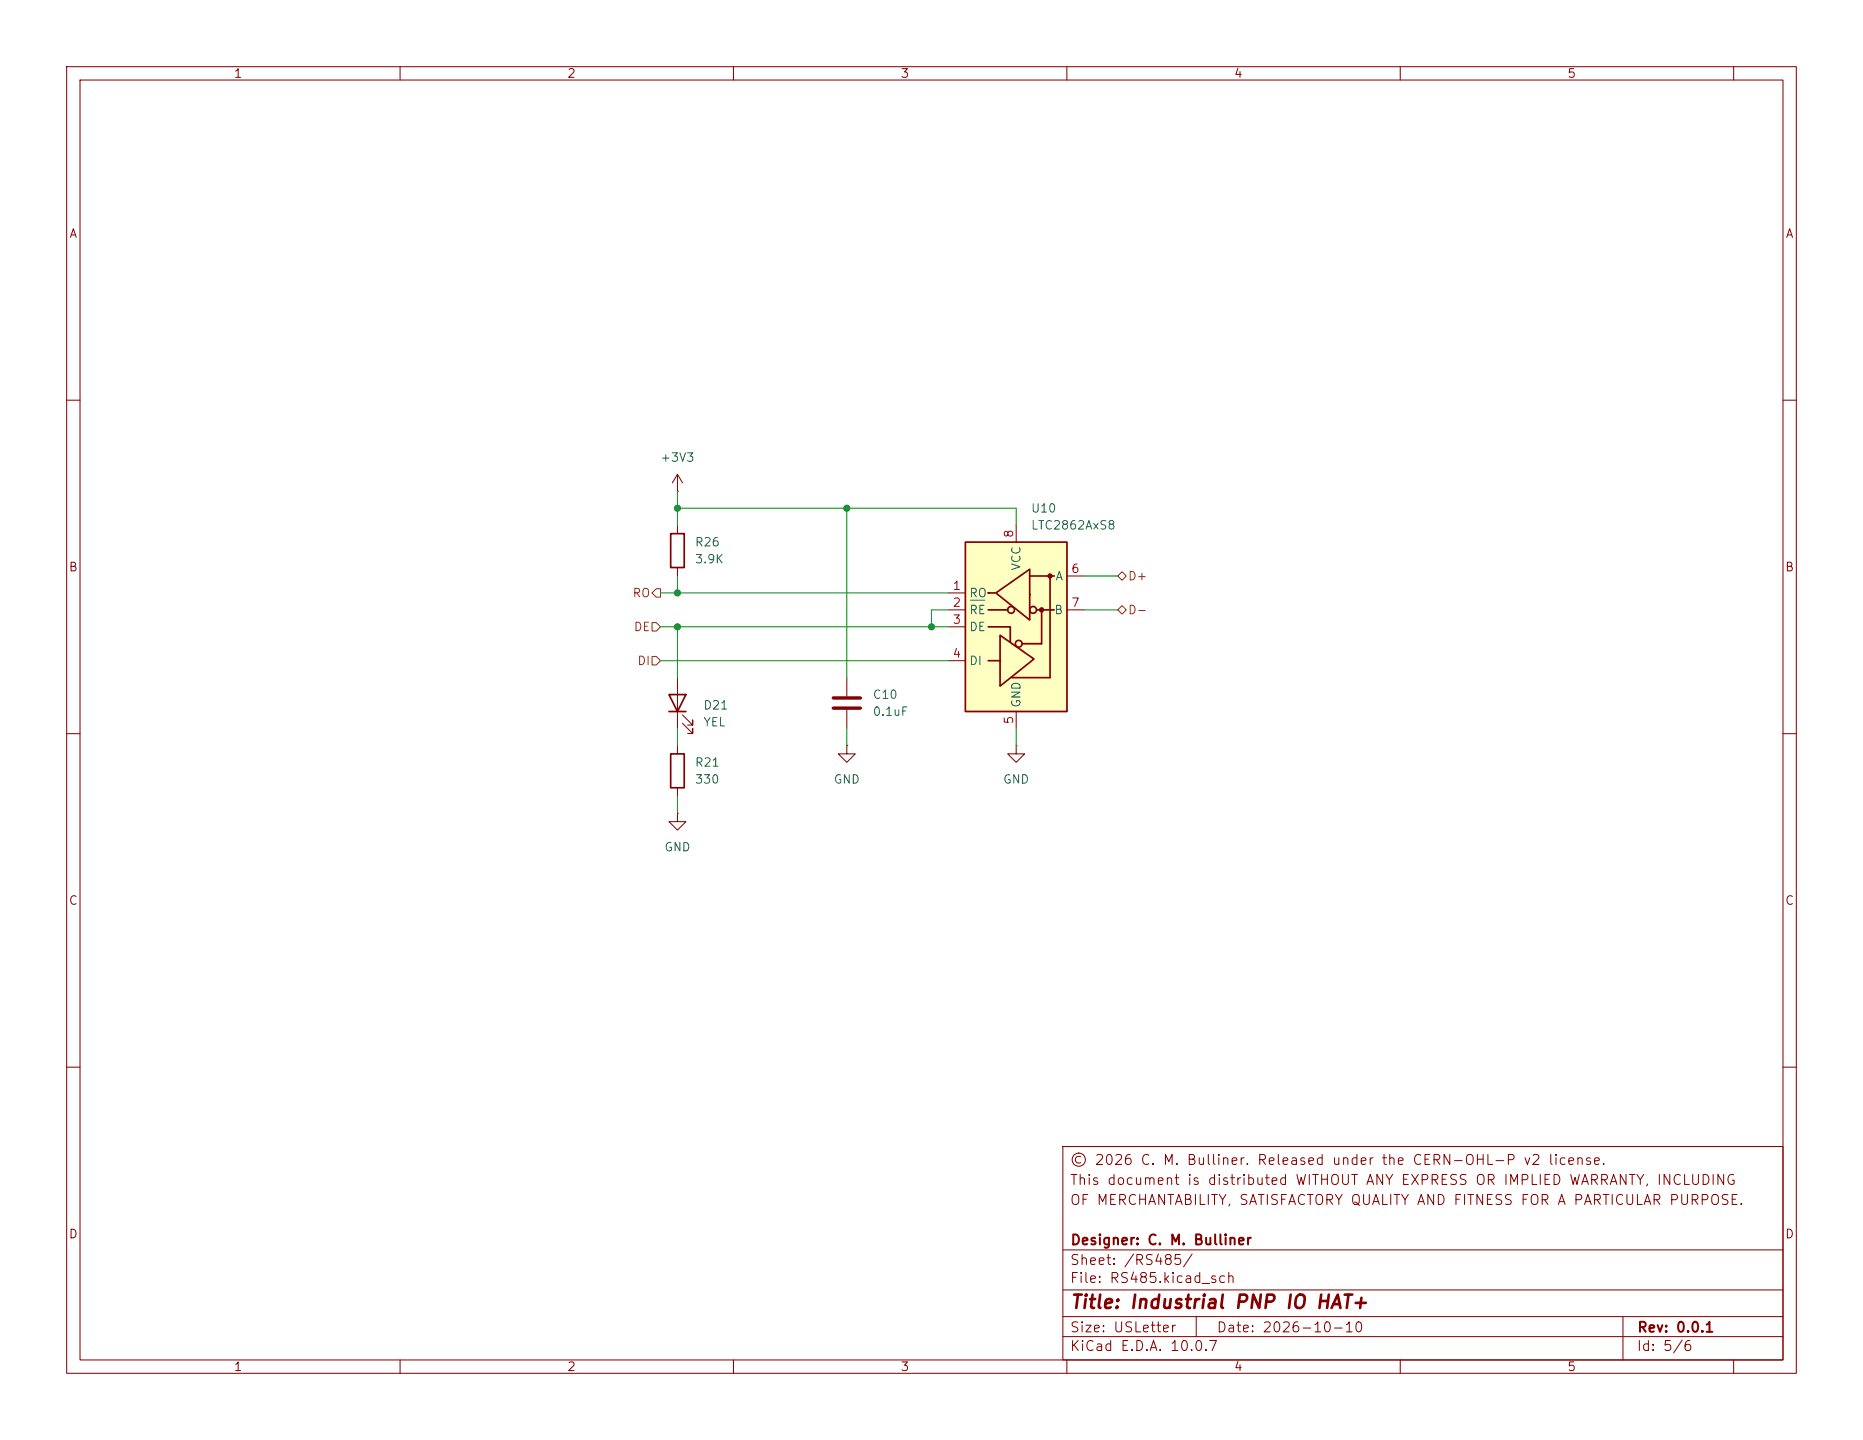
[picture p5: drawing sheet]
(kicad_sch
 (version 20260306)
 (generator "eeschema")
 (generator_version "10.0")
 (paper "USLetter")
 (title_block
  (title "Industrial PNP IO HAT+")
  (date "2026-10-10")
  (rev "0.0.1")
  (company "Designer: C. M. Bulliner")
  (comment 2 "OF MERCHANTABILITY, SATISFACTORY QUALITY AND FITNESS FOR A PARTICULAR PURPOSE.")
  (comment 3 "This document is distributed WITHOUT ANY EXPRESS OR IMPLIED WARRANTY, INCLUDING")
  (comment 4 "© 2026 C. M. Bulliner. Released under the CERN-OHL-P v2 license."))
 (lib_symbols
  (symbol "Device:C"
   (pin_numbers (hide yes))
   (pin_names
    (offset 0.254)) (exclude_from_sim no) (in_bom yes) (on_board yes)
   (in_pos_files yes)
   (duplicate_pin_numbers_are_jumpers no)
   (property "Reference" "C" (at 0.635 2.54 0) (show_name no) (do_not_autoplace no) (effects (font (size 1.27 1.27)) (justify left)))
   (property "Value" "C" (at 0.635 -2.54 0) (show_name no) (do_not_autoplace no) (effects (font (size 1.27 1.27)) (justify left)))
   (property "Footprint" "" (at 0.9652 -3.81 0) (show_name no) (do_not_autoplace no) (hide yes) (effects (font (size 1.27 1.27))))
   (property "Datasheet" "" (at 0 0 0) (show_name no) (do_not_autoplace no) (hide yes) (effects (font (size 1.27 1.27))))
   (property "Description" "Unpolarized capacitor" (at 0 0 0) (show_name no) (do_not_autoplace no) (hide yes) (effects (font (size 1.27 1.27))))
   (symbol "C_0_1"
    (polyline (pts (xy -2.032 0.762) (xy 2.032 0.762)) (stroke (width 0.508) (type default)) (fill (type none)))
    (polyline (pts (xy -2.032 -0.762) (xy 2.032 -0.762)) (stroke (width 0.508) (type default)) (fill (type none))))
   (symbol "C_1_1"
    (pin passive line (at 0 3.81 270) (length 2.794) (name "" (effects (font (size 1.27 1.27)))) (number "1" (effects (font (size 1.27 1.27)))))
    (pin passive line (at 0 -3.81 90) (length 2.794) (name "" (effects (font (size 1.27 1.27)))) (number "2" (effects (font (size 1.27 1.27))))))
   (embedded_fonts no))
  (symbol "Device:LED"
   (pin_numbers (hide yes))
   (pin_names
    (offset 1.016) (hide yes)) (exclude_from_sim no) (in_bom yes) (on_board yes)
   (in_pos_files yes)
   (duplicate_pin_numbers_are_jumpers no)
   (property "Reference" "D" (at 0 2.54 0) (show_name no) (do_not_autoplace no) (effects (font (size 1.27 1.27))))
   (property "Value" "LED" (at 0 -2.54 0) (show_name no) (do_not_autoplace no) (effects (font (size 1.27 1.27))))
   (property "Footprint" "" (at 0 0 0) (show_name no) (do_not_autoplace no) (hide yes) (effects (font (size 1.27 1.27))))
   (property "Datasheet" "" (at 0 0 0) (show_name no) (do_not_autoplace no) (hide yes) (effects (font (size 1.27 1.27))))
   (property "Description" "Light emitting diode" (at 0 0 0) (show_name no) (do_not_autoplace no) (hide yes) (effects (font (size 1.27 1.27))))
   (property "Sim.Pins" "1=K 2=A" (at 0 0 0) (show_name no) (do_not_autoplace no) (hide yes) (effects (font (size 1.27 1.27))))
   (symbol "LED_0_1"
    (polyline (pts (xy -3.048 -0.762) (xy -4.572 -2.286) (xy -3.81 -2.286) (xy -4.572 -2.286) (xy -4.572 -1.524)) (stroke (width 0) (type default)) (fill (type none)))
    (polyline (pts (xy -1.778 -0.762) (xy -3.302 -2.286) (xy -2.54 -2.286) (xy -3.302 -2.286) (xy -3.302 -1.524)) (stroke (width 0) (type default)) (fill (type none)))
    (polyline (pts (xy -1.27 0) (xy 1.27 0)) (stroke (width 0) (type default)) (fill (type none)))
    (polyline (pts (xy -1.27 -1.27) (xy -1.27 1.27)) (stroke (width 0.254) (type default)) (fill (type none)))
    (polyline (pts (xy 1.27 -1.27) (xy 1.27 1.27) (xy -1.27 0) (xy 1.27 -1.27)) (stroke (width 0.254) (type default)) (fill (type none))))
   (symbol "LED_1_1"
    (pin passive line (at -3.81 0 0) (length 2.54) (name "K" (effects (font (size 1.27 1.27)))) (number "1" (effects (font (size 1.27 1.27)))))
    (pin passive line (at 3.81 0 180) (length 2.54) (name "A" (effects (font (size 1.27 1.27)))) (number "2" (effects (font (size 1.27 1.27))))))
   (embedded_fonts no))
  (symbol "Device:R"
   (pin_numbers (hide yes))
   (pin_names
    (offset 0)) (exclude_from_sim no) (in_bom yes) (on_board yes)
   (in_pos_files yes)
   (duplicate_pin_numbers_are_jumpers no)
   (property "Reference" "R" (at 2.032 0 90) (show_name no) (do_not_autoplace no) (effects (font (size 1.27 1.27))))
   (property "Value" "R" (at 0 0 90) (show_name no) (do_not_autoplace no) (effects (font (size 1.27 1.27))))
   (property "Footprint" "" (at -1.778 0 90) (show_name no) (do_not_autoplace no) (hide yes) (effects (font (size 1.27 1.27))))
   (property "Datasheet" "" (at 0 0 0) (show_name no) (do_not_autoplace no) (hide yes) (effects (font (size 1.27 1.27))))
   (property "Description" "Resistor" (at 0 0 0) (show_name no) (do_not_autoplace no) (hide yes) (effects (font (size 1.27 1.27))))
   (symbol "R_0_1"
    (rectangle (start -1.016 -2.54) (end 1.016 2.54) (stroke (width 0.254) (type default)) (fill (type none))))
   (symbol "R_1_1"
    (pin passive line (at 0 3.81 270) (length 1.27) (name "" (effects (font (size 1.27 1.27)))) (number "1" (effects (font (size 1.27 1.27)))))
    (pin passive line (at 0 -3.81 90) (length 1.27) (name "" (effects (font (size 1.27 1.27)))) (number "2" (effects (font (size 1.27 1.27))))))
   (embedded_fonts no))
  (symbol "Interface_UART:LTC2850xS8" (exclude_from_sim no) (in_bom yes) (on_board yes)
   (in_pos_files yes)
   (duplicate_pin_numbers_are_jumpers no)
   (property "Reference" "U" (at -6.985 13.97 0) (show_name no) (do_not_autoplace no) (effects (font (size 1.27 1.27))))
   (property "Value" "LTC2850xS8" (at 7.62 13.97 0) (show_name no) (do_not_autoplace no) (effects (font (size 1.27 1.27))))
   (property "Footprint" "Package_SO:SOIC-8_3.9x4.9mm_P1.27mm" (at 0 -22.86 0) (show_name no) (do_not_autoplace no) (hide yes) (effects (font (size 1.27 1.27))))
   (property "Datasheet" "https://www.analog.com/media/en/technical-documentation/data-sheets/285012fe.pdf" (at -12.7 2.54 0) (show_name no) (do_not_autoplace no) (hide yes) (effects (font (size 1.27 1.27))))
   (property "Description" "RS-485, RS-422 Half-duplex 20Mbps transceiver, SOIC-8" (at 0 0 0) (show_name no) (do_not_autoplace no) (hide yes) (effects (font (size 1.27 1.27))))
   (symbol "LTC2850xS8_0_1"
    (rectangle (start -7.62 12.7) (end 7.62 -12.7) (stroke (width 0.254) (type default)) (fill (type background)))
    (polyline (pts (xy -4.191 2.54) (xy -1.27 2.54)) (stroke (width 0.254) (type default)) (fill (type none)))
    (polyline (pts (xy -4.191 0) (xy -0.889 0) (xy -0.889 -2.286)) (stroke (width 0.254) (type default)) (fill (type none)))
    (polyline (pts (xy -3.175 5.08) (xy -4.191 5.08) (xy -4.064 5.08)) (stroke (width 0.254) (type default)) (fill (type none)))
    (polyline (pts (xy -2.54 -5.08) (xy -4.191 -5.08)) (stroke (width 0.254) (type default)) (fill (type none)))
    (polyline (pts (xy -2.413 -5.08) (xy -2.413 -1.27) (xy 2.667 -4.826) (xy -2.413 -8.89) (xy -2.413 -5.08)) (stroke (width 0.254) (type default)) (fill (type none)))
    (polyline (pts (xy -0.635 -7.62) (xy 5.08 -7.62)) (stroke (width 0.254) (type default)) (fill (type none)))
    (circle (center 0.381 -2.54) (radius 0.508) (stroke (width 0.254) (type default)) (fill (type none)))
    (polyline (pts (xy 0.889 -2.54) (xy 3.81 -2.54)) (stroke (width 0.254) (type default)) (fill (type none)))
    (polyline (pts (xy 2.032 7.62) (xy 5.715 7.62)) (stroke (width 0.254) (type default)) (fill (type none)))
    (polyline (pts (xy 3.048 2.54) (xy 5.715 2.54)) (stroke (width 0.254) (type default)) (fill (type none)))
    (circle (center 3.81 2.54) (radius 0.2794) (stroke (width 0.254) (type default)) (fill (type outline)))
    (polyline (pts (xy 3.81 -2.54) (xy 3.81 2.54)) (stroke (width 0.254) (type default)) (fill (type none)))
    (polyline (pts (xy 5.08 -7.62) (xy 5.08 7.62)) (stroke (width 0.254) (type default)) (fill (type none))))
   (symbol "LTC2850xS8_1_1"
    (circle (center -0.762 2.54) (radius 0.508) (stroke (width 0.254) (type default)) (fill (type none)))
    (polyline (pts (xy 2.032 4.826) (xy 2.032 8.636) (xy -3.048 5.08) (xy 2.032 1.016) (xy 2.032 4.826)) (stroke (width 0.254) (type default)) (fill (type none)))
    (circle (center 2.54 2.54) (radius 0.508) (stroke (width 0.254) (type default)) (fill (type none)))
    (circle (center 5.08 7.62) (radius 0.2794) (stroke (width 0.254) (type default)) (fill (type outline)))
    (pin output line (at -10.16 5.08 0) (length 2.54) (name "RO" (effects (font (size 1.27 1.27)))) (number "1" (effects (font (size 1.27 1.27)))))
    (pin input line (at -10.16 2.54 0) (length 2.54) (name "~{RE}" (effects (font (size 1.27 1.27)))) (number "2" (effects (font (size 1.27 1.27)))))
    (pin input line (at -10.16 0 0) (length 2.54) (name "DE" (effects (font (size 1.27 1.27)))) (number "3" (effects (font (size 1.27 1.27)))))
    (pin input line (at -10.16 -5.08 0) (length 2.54) (name "DI" (effects (font (size 1.27 1.27)))) (number "4" (effects (font (size 1.27 1.27)))))
    (pin power_in line (at 0 -15.24 90) (length 2.54) (name "GND" (effects (font (size 1.27 1.27)))) (number "5" (effects (font (size 1.27 1.27)))))
    (pin bidirectional line (at 10.16 7.62 180) (length 2.54) (name "A" (effects (font (size 1.27 1.27)))) (number "6" (effects (font (size 1.27 1.27)))))
    (pin bidirectional line (at 10.16 2.54 180) (length 2.54) (name "B" (effects (font (size 1.27 1.27)))) (number "7" (effects (font (size 1.27 1.27)))))
    (pin power_in line (at 0 15.24 270) (length 2.54) (name "VCC" (effects (font (size 1.27 1.27)))) (number "8" (effects (font (size 1.27 1.27))))))
   (embedded_fonts no))
  (symbol "power:+3V3"
   (power global)
   (pin_numbers (hide yes))
   (pin_names
    (offset 0) (hide yes)) (exclude_from_sim no) (in_bom yes) (on_board yes)
   (in_pos_files yes)
   (duplicate_pin_numbers_are_jumpers no)
   (property "Reference" "#PWR" (at 0 -3.81 0) (show_name no) (do_not_autoplace no) (hide yes) (effects (font (size 1.27 1.27))))
   (property "Value" "+3V3" (at 0 3.556 0) (show_name no) (do_not_autoplace no) (effects (font (size 1.27 1.27))))
   (property "Footprint" "" (at 0 0 0) (show_name no) (do_not_autoplace no) (hide yes) (effects (font (size 1.27 1.27))))
   (property "Datasheet" "" (at 0 0 0) (show_name no) (do_not_autoplace no) (hide yes) (effects (font (size 1.27 1.27))))
   (property "Description" "Power symbol creates a global label with name \"+3V3\"" (at 0 0 0) (show_name no) (do_not_autoplace no) (hide yes) (effects (font (size 1.27 1.27))))
   (symbol "+3V3_0_1"
    (polyline (pts (xy -0.762 1.27) (xy 0 2.54)) (stroke (width 0) (type default)) (fill (type none)))
    (polyline (pts (xy 0 2.54) (xy 0.762 1.27)) (stroke (width 0) (type default)) (fill (type none)))
    (polyline (pts (xy 0 0) (xy 0 2.54)) (stroke (width 0) (type default)) (fill (type none))))
   (symbol "+3V3_1_1"
    (pin power_in line (at 0 0 90) (length 0) (name "" (effects (font (size 1.27 1.27)))) (number "1" (effects (font (size 1.27 1.27))))))
   (embedded_fonts no))
  (symbol "power:GND"
   (power global)
   (pin_numbers (hide yes))
   (pin_names
    (offset 0) (hide yes)) (exclude_from_sim no) (in_bom yes) (on_board yes)
   (in_pos_files yes)
   (duplicate_pin_numbers_are_jumpers no)
   (property "Reference" "#PWR" (at 0 -6.35 0) (show_name no) (do_not_autoplace no) (hide yes) (effects (font (size 1.27 1.27))))
   (property "Value" "GND" (at 0 -3.81 0) (show_name no) (do_not_autoplace no) (effects (font (size 1.27 1.27))))
   (property "Footprint" "" (at 0 0 0) (show_name no) (do_not_autoplace no) (hide yes) (effects (font (size 1.27 1.27))))
   (property "Datasheet" "" (at 0 0 0) (show_name no) (do_not_autoplace no) (hide yes) (effects (font (size 1.27 1.27))))
   (property "Description" "Power symbol creates a global label with name \"GND\" , ground" (at 0 0 0) (show_name no) (do_not_autoplace no) (hide yes) (effects (font (size 1.27 1.27))))
   (symbol "GND_0_1"
    (polyline (pts (xy 0 0) (xy 0 -1.27) (xy 1.27 -1.27) (xy 0 -2.54) (xy -1.27 -1.27) (xy 0 -1.27)) (stroke (width 0) (type default)) (fill (type none))))
   (symbol "GND_1_1"
    (pin power_in line (at 0 0 270) (length 0) (name "" (effects (font (size 1.27 1.27)))) (number "1" (effects (font (size 1.27 1.27))))))
   (embedded_fonts no)))
 (junction
  (at 139.7 93.98)
  (diameter 0)
  (color 0 0 0 0))
 (junction
  (at 127 76.2)
  (diameter 0)
  (color 0 0 0 0))
 (junction
  (at 101.6 93.98)
  (diameter 0)
  (color 0 0 0 0))
 (junction
  (at 101.6 88.9)
  (diameter 0)
  (color 0 0 0 0))
 (junction
  (at 101.6 76.2)
  (diameter 0)
  (color 0 0 0 0))
 (wire
  (pts (xy 101.6 93.98) (xy 139.7 93.98))
  (stroke (width 0) (type default)))
 (wire
  (pts (xy 101.6 93.98) (xy 101.6 101.6))
  (stroke (width 0) (type default)))
 (wire
  (pts (xy 101.6 73.66) (xy 101.6 76.2))
  (stroke (width 0) (type default)))
 (wire
  (pts (xy 127 109.22) (xy 127 111.76))
  (stroke (width 0) (type default)))
 (wire
  (pts (xy 99.06 93.98) (xy 101.6 93.98))
  (stroke (width 0) (type default)))
 (wire
  (pts (xy 101.6 119.38) (xy 101.6 121.92))
  (stroke (width 0) (type default)))
 (wire
  (pts (xy 142.24 91.44) (xy 139.7 91.44))
  (stroke (width 0) (type default)))
 (wire
  (pts (xy 162.56 91.44) (xy 167.64 91.44))
  (stroke (width 0) (type default)))
 (wire
  (pts (xy 101.6 86.36) (xy 101.6 88.9))
  (stroke (width 0) (type default)))
 (wire
  (pts (xy 101.6 76.2) (xy 101.6 78.74))
  (stroke (width 0) (type default)))
 (wire
  (pts (xy 162.56 86.36) (xy 167.64 86.36))
  (stroke (width 0) (type default)))
 (wire
  (pts (xy 127 76.2) (xy 152.4 76.2))
  (stroke (width 0) (type default)))
 (wire
  (pts (xy 139.7 91.44) (xy 139.7 93.98))
  (stroke (width 0) (type default)))
 (wire
  (pts (xy 99.06 99.06) (xy 142.24 99.06))
  (stroke (width 0) (type default)))
 (wire
  (pts (xy 152.4 76.2) (xy 152.4 78.74))
  (stroke (width 0) (type default)))
 (wire
  (pts (xy 152.4 109.22) (xy 152.4 111.76))
  (stroke (width 0) (type default)))
 (wire
  (pts (xy 101.6 76.2) (xy 127 76.2))
  (stroke (width 0) (type default)))
 (wire
  (pts (xy 101.6 109.22) (xy 101.6 111.76))
  (stroke (width 0) (type default)))
 (wire
  (pts (xy 139.7 93.98) (xy 142.24 93.98))
  (stroke (width 0) (type default)))
 (wire
  (pts (xy 127 76.2) (xy 127 101.6))
  (stroke (width 0) (type default)))
 (wire
  (pts (xy 99.06 88.9) (xy 142.24 88.9))
  (stroke (width 0) (type default)))
 (hierarchical_label "DI"
  (shape input)
  (at 99.06 99.06 180)
  (effects (font (size 1.27 1.27)) (justify right)))
 (hierarchical_label "RO"
  (shape output)
  (at 99.06 88.9 180)
  (effects (font (size 1.27 1.27)) (justify right)))
 (hierarchical_label "D-"
  (shape bidirectional)
  (at 167.64 91.44 0)
  (effects (font (size 1.27 1.27)) (justify left)))
 (hierarchical_label "D+"
  (shape bidirectional)
  (at 167.64 86.36 0)
  (effects (font (size 1.27 1.27)) (justify left)))
 (hierarchical_label "DE"
  (shape input)
  (at 99.06 93.98 180)
  (effects (font (size 1.27 1.27)) (justify right)))
 (symbol
  (lib_id "power:GND")
  (at 127 111.76 0)
  (unit 1)
  (body_style 1)
  (exclude_from_sim no)
  (in_bom yes)
  (on_board yes)
  (in_pos_files yes)
  (dnp no)
  (fields_autoplaced yes)
  (property "Reference" "#PWR023" (at 127 118.11 0) (hide yes) (show_name no) (do_not_autoplace no) (effects (font (size 1.27 1.27))))
  (property "Value" "GND" (at 127 116.84 0) (show_name no) (do_not_autoplace no) (effects (font (size 1.27 1.27))))
  (property "Footprint" "" (at 127 111.76 0) (hide yes) (show_name no) (do_not_autoplace no) (effects (font (size 1.27 1.27))))
  (property "Datasheet" "" (at 127 111.76 0) (hide yes) (show_name no) (do_not_autoplace no) (effects (font (size 1.27 1.27))))
  (property "Description" "Power symbol creates a global label with name \"GND\" , ground" (at 127 111.76 0) (hide yes) (show_name no) (do_not_autoplace no) (effects (font (size 1.27 1.27))))
  (pin "1"))
 (symbol
  (lib_id "power:GND")
  (at 152.4 111.76 0)
  (unit 1)
  (body_style 1)
  (exclude_from_sim no)
  (in_bom yes)
  (on_board yes)
  (in_pos_files yes)
  (dnp no)
  (fields_autoplaced yes)
  (property "Reference" "#PWR017" (at 152.4 118.11 0) (hide yes) (show_name no) (do_not_autoplace no) (effects (font (size 1.27 1.27))))
  (property "Value" "GND" (at 152.4 116.84 0) (show_name no) (do_not_autoplace no) (effects (font (size 1.27 1.27))))
  (property "Footprint" "" (at 152.4 111.76 0) (hide yes) (show_name no) (do_not_autoplace no) (effects (font (size 1.27 1.27))))
  (property "Datasheet" "" (at 152.4 111.76 0) (hide yes) (show_name no) (do_not_autoplace no) (effects (font (size 1.27 1.27))))
  (property "Description" "Power symbol creates a global label with name \"GND\" , ground" (at 152.4 111.76 0) (hide yes) (show_name no) (do_not_autoplace no) (effects (font (size 1.27 1.27))))
  (pin "1"))
 (symbol
  (lib_id "Device:R")
  (at 101.6 82.55 0)
  (mirror y)
  (unit 1)
  (body_style 1)
  (exclude_from_sim no)
  (in_bom yes)
  (on_board yes)
  (in_pos_files yes)
  (dnp no)
  (property "Reference" "R26" (at 104.14 81.2799 0) (show_name no) (do_not_autoplace no) (effects (font (size 1.27 1.27)) (justify right)))
  (property "Value" "3.9K" (at 104.14 83.8199 0) (show_name no) (do_not_autoplace no) (effects (font (size 1.27 1.27)) (justify right)))
  (property "Footprint" "Resistor_SMD:R_1206_3216Metric_Pad1.30x1.75mm_HandSolder" (at 103.378 82.55 90) (hide yes) (show_name no) (do_not_autoplace no) (effects (font (size 1.27 1.27))))
  (property "Datasheet" "https://yageogroup.com/content/datasheet/asset/file/PYU-RC_GROUP_51_ROHS_L" (at 101.6 82.55 0) (hide yes) (show_name no) (do_not_autoplace no) (effects (font (size 1.27 1.27))))
  (property "Description" "Resistor" (at 101.6 82.55 0) (hide yes) (show_name no) (do_not_autoplace no) (effects (font (size 1.27 1.27))))
  (property "Sim.Device" "" (at 101.6 82.55 0) (hide yes) (show_name no) (do_not_autoplace no) (effects (font (size 1.27 1.27))))
  (property "Manufacturer" "YAGEO" (at 101.6 82.55 0) (hide yes) (show_name no) (do_not_autoplace no) (effects (font (size 1.27 1.27))))
  (property "Part Number" "RC1206JR-073K9L" (at 101.6 82.55 0) (hide yes) (show_name no) (do_not_autoplace no) (effects (font (size 1.27 1.27))))
  (pin "2")
  (pin "1"))
 (symbol
  (lib_id "Device:LED")
  (at 101.6 105.41 90)
  (unit 1)
  (body_style 1)
  (exclude_from_sim no)
  (in_bom yes)
  (on_board yes)
  (in_pos_files yes)
  (dnp no)
  (fields_autoplaced yes)
  (property "Reference" "D21" (at 105.41 105.7274 90) (show_name no) (do_not_autoplace no) (effects (font (size 1.27 1.27)) (justify right)))
  (property "Value" "YEL" (at 105.41 108.2674 90) (show_name no) (do_not_autoplace no) (effects (font (size 1.27 1.27)) (justify right)))
  (property "Footprint" "Project_Footprints:LED_5mm_Yellow" (at 101.6 105.41 0) (hide yes) (show_name no) (do_not_autoplace no) (effects (font (size 1.27 1.27))))
  (property "Datasheet" "https://mm.digikey.com/Volume0/opasdata/d220001/medias/docus/2588/LTL2R3KGD-EM%20Preliminary.pdf" (at 101.6 105.41 0) (hide yes) (show_name no) (do_not_autoplace no) (effects (font (size 1.27 1.27))))
  (property "Description" "Light emitting diode" (at 101.6 105.41 0) (hide yes) (show_name no) (do_not_autoplace no) (effects (font (size 1.27 1.27))))
  (property "Sim.Pins" "1=K 2=A" (at 101.6 105.41 0) (hide yes) (show_name no) (do_not_autoplace no) (effects (font (size 1.27 1.27))))
  (property "Sim.Device" "" (at 101.6 105.41 90) (hide yes) (show_name no) (do_not_autoplace no) (effects (font (size 1.27 1.27))))
  (property "Manufacturer" "Lite-On" (at 101.6 105.41 90) (hide yes) (show_name no) (do_not_autoplace no) (effects (font (size 1.27 1.27))))
  (property "Part Number" "LTL2R3KYD-EM" (at 101.6 105.41 90) (hide yes) (show_name no) (do_not_autoplace no) (effects (font (size 1.27 1.27))))
  (pin "1")
  (pin "2"))
 (symbol
  (lib_id "Device:C")
  (at 127 105.41 0)
  (unit 1)
  (body_style 1)
  (exclude_from_sim no)
  (in_bom yes)
  (on_board yes)
  (in_pos_files yes)
  (dnp no)
  (property "Reference" "C10" (at 130.81 104.1399 0) (show_name no) (do_not_autoplace no) (effects (font (size 1.27 1.27)) (justify left)))
  (property "Value" "0.1uF" (at 130.81 106.6799 0) (show_name no) (do_not_autoplace no) (effects (font (size 1.27 1.27)) (justify left)))
  (property "Footprint" "Capacitor_SMD:C_1206_3216Metric_Pad1.33x1.80mm_HandSolder" (at 127.9652 109.22 0) (hide yes) (show_name no) (do_not_autoplace no) (effects (font (size 1.27 1.27))))
  (property "Datasheet" "https://yageogroup.com/products/Capacitors/part/C1206C104K5RACTU" (at 127 105.41 0) (hide yes) (show_name no) (do_not_autoplace no) (effects (font (size 1.27 1.27))))
  (property "Description" "Unpolarized capacitor" (at 127 105.41 0) (hide yes) (show_name no) (do_not_autoplace no) (effects (font (size 1.27 1.27))))
  (property "Sim.Device" "" (at 127 105.41 0) (hide yes) (show_name no) (do_not_autoplace no) (effects (font (size 1.27 1.27))))
  (property "Manufacturer" "KEMET" (at 127 105.41 0) (hide yes) (show_name no) (do_not_autoplace no) (effects (font (size 1.27 1.27))))
  (property "Part Number" "C1206C104K5RACTU" (at 127 105.41 0) (hide yes) (show_name no) (do_not_autoplace no) (effects (font (size 1.27 1.27))))
  (pin "2")
  (pin "1"))
 (symbol
  (lib_id "power:GND")
  (at 101.6 121.92 0)
  (unit 1)
  (body_style 1)
  (exclude_from_sim no)
  (in_bom yes)
  (on_board yes)
  (in_pos_files yes)
  (dnp no)
  (fields_autoplaced yes)
  (property "Reference" "#PWR021" (at 101.6 128.27 0) (hide yes) (show_name no) (do_not_autoplace no) (effects (font (size 1.27 1.27))))
  (property "Value" "GND" (at 101.6 127 0) (show_name no) (do_not_autoplace no) (effects (font (size 1.27 1.27))))
  (property "Footprint" "" (at 101.6 121.92 0) (hide yes) (show_name no) (do_not_autoplace no) (effects (font (size 1.27 1.27))))
  (property "Datasheet" "" (at 101.6 121.92 0) (hide yes) (show_name no) (do_not_autoplace no) (effects (font (size 1.27 1.27))))
  (property "Description" "Power symbol creates a global label with name \"GND\" , ground" (at 101.6 121.92 0) (hide yes) (show_name no) (do_not_autoplace no) (effects (font (size 1.27 1.27))))
  (pin "1"))
 (symbol
  (lib_id "power:+3V3")
  (at 101.6 73.66 0)
  (mirror y)
  (unit 1)
  (body_style 1)
  (exclude_from_sim no)
  (in_bom yes)
  (on_board yes)
  (in_pos_files yes)
  (dnp no)
  (fields_autoplaced yes)
  (property "Reference" "#PWR063" (at 101.6 77.47 0) (hide yes) (show_name no) (do_not_autoplace no) (effects (font (size 1.27 1.27))))
  (property "Value" "+3V3" (at 101.6 68.58 0) (show_name no) (do_not_autoplace no) (effects (font (size 1.27 1.27))))
  (property "Footprint" "" (at 101.6 73.66 0) (hide yes) (show_name no) (do_not_autoplace no) (effects (font (size 1.27 1.27))))
  (property "Datasheet" "" (at 101.6 73.66 0) (hide yes) (show_name no) (do_not_autoplace no) (effects (font (size 1.27 1.27))))
  (property "Description" "Power symbol creates a global label with name \"+3V3\"" (at 101.6 73.66 0) (hide yes) (show_name no) (do_not_autoplace no) (effects (font (size 1.27 1.27))))
  (pin "1"))
 (symbol
  (lib_id "Interface_UART:LTC2850xS8")
  (at 152.4 93.98 0)
  (unit 1)
  (body_style 1)
  (exclude_from_sim no)
  (in_bom yes)
  (on_board yes)
  (in_pos_files yes)
  (dnp no)
  (fields_autoplaced yes)
  (property "Reference" "U10" (at 154.5433 76.2 0) (show_name no) (do_not_autoplace no) (effects (font (size 1.27 1.27)) (justify left)))
  (property "Value" "LTC2862AxS8" (at 154.5433 78.74 0) (show_name no) (do_not_autoplace no) (effects (font (size 1.27 1.27)) (justify left)))
  (property "Footprint" "Package_SO:SOIC-8_3.9x4.9mm_P1.27mm" (at 152.4 116.84 0) (hide yes) (show_name no) (do_not_autoplace no) (effects (font (size 1.27 1.27))))
  (property "Datasheet" "https://www.analog.com/media/en/technical-documentation/data-sheets/ltc2862a.pdf" (at 139.7 91.44 0) (hide yes) (show_name no) (do_not_autoplace no) (effects (font (size 1.27 1.27))))
  (property "Description" "RS-485, RS-422 Half-duplex transceiver, SOIC-8" (at 152.4 93.98 0) (hide yes) (show_name no) (do_not_autoplace no) (effects (font (size 1.27 1.27))))
  (property "Sim.Device" "" (at 152.4 93.98 0) (hide yes) (show_name no) (do_not_autoplace no) (effects (font (size 1.27 1.27))))
  (property "Manufacturer" "Analog Devices" (at 152.4 93.98 0) (hide yes) (show_name no) (do_not_autoplace no) (effects (font (size 1.27 1.27))))
  (property "Part Number" "LTC2862AHS8-2#PBF" (at 152.4 93.98 0) (hide yes) (show_name no) (do_not_autoplace no) (effects (font (size 1.27 1.27))))
  (pin "5")
  (pin "4")
  (pin "8")
  (pin "2")
  (pin "1")
  (pin "6")
  (pin "7")
  (pin "3"))
 (symbol
  (lib_id "Device:R")
  (at 101.6 115.57 0)
  (unit 1)
  (body_style 1)
  (exclude_from_sim no)
  (in_bom yes)
  (on_board yes)
  (in_pos_files yes)
  (dnp no)
  (fields_autoplaced yes)
  (property "Reference" "R21" (at 104.14 114.2999 0) (show_name no) (do_not_autoplace no) (effects (font (size 1.27 1.27)) (justify left)))
  (property "Value" "330" (at 104.14 116.8399 0) (show_name no) (do_not_autoplace no) (effects (font (size 1.27 1.27)) (justify left)))
  (property "Footprint" "Resistor_SMD:R_1206_3216Metric_Pad1.30x1.75mm_HandSolder" (at 99.822 115.57 90) (hide yes) (show_name no) (do_not_autoplace no) (effects (font (size 1.27 1.27))))
  (property "Datasheet" "https://yageogroup.com/content/datasheet/asset/file/PYU-RC_GROUP_51_ROHS_L" (at 101.6 115.57 0) (hide yes) (show_name no) (do_not_autoplace no) (effects (font (size 1.27 1.27))))
  (property "Description" "Resistor" (at 101.6 115.57 0) (hide yes) (show_name no) (do_not_autoplace no) (effects (font (size 1.27 1.27))))
  (property "Sim.Device" "" (at 101.6 115.57 0) (hide yes) (show_name no) (do_not_autoplace no) (effects (font (size 1.27 1.27))))
  (property "Manufacturer" "YAGEO" (at 101.6 115.57 0) (hide yes) (show_name no) (do_not_autoplace no) (effects (font (size 1.27 1.27))))
  (property "Part Number" "RC1206JR-07330RL" (at 101.6 115.57 0) (hide yes) (show_name no) (do_not_autoplace no) (effects (font (size 1.27 1.27))))
  (pin "1")
  (pin "2")))
